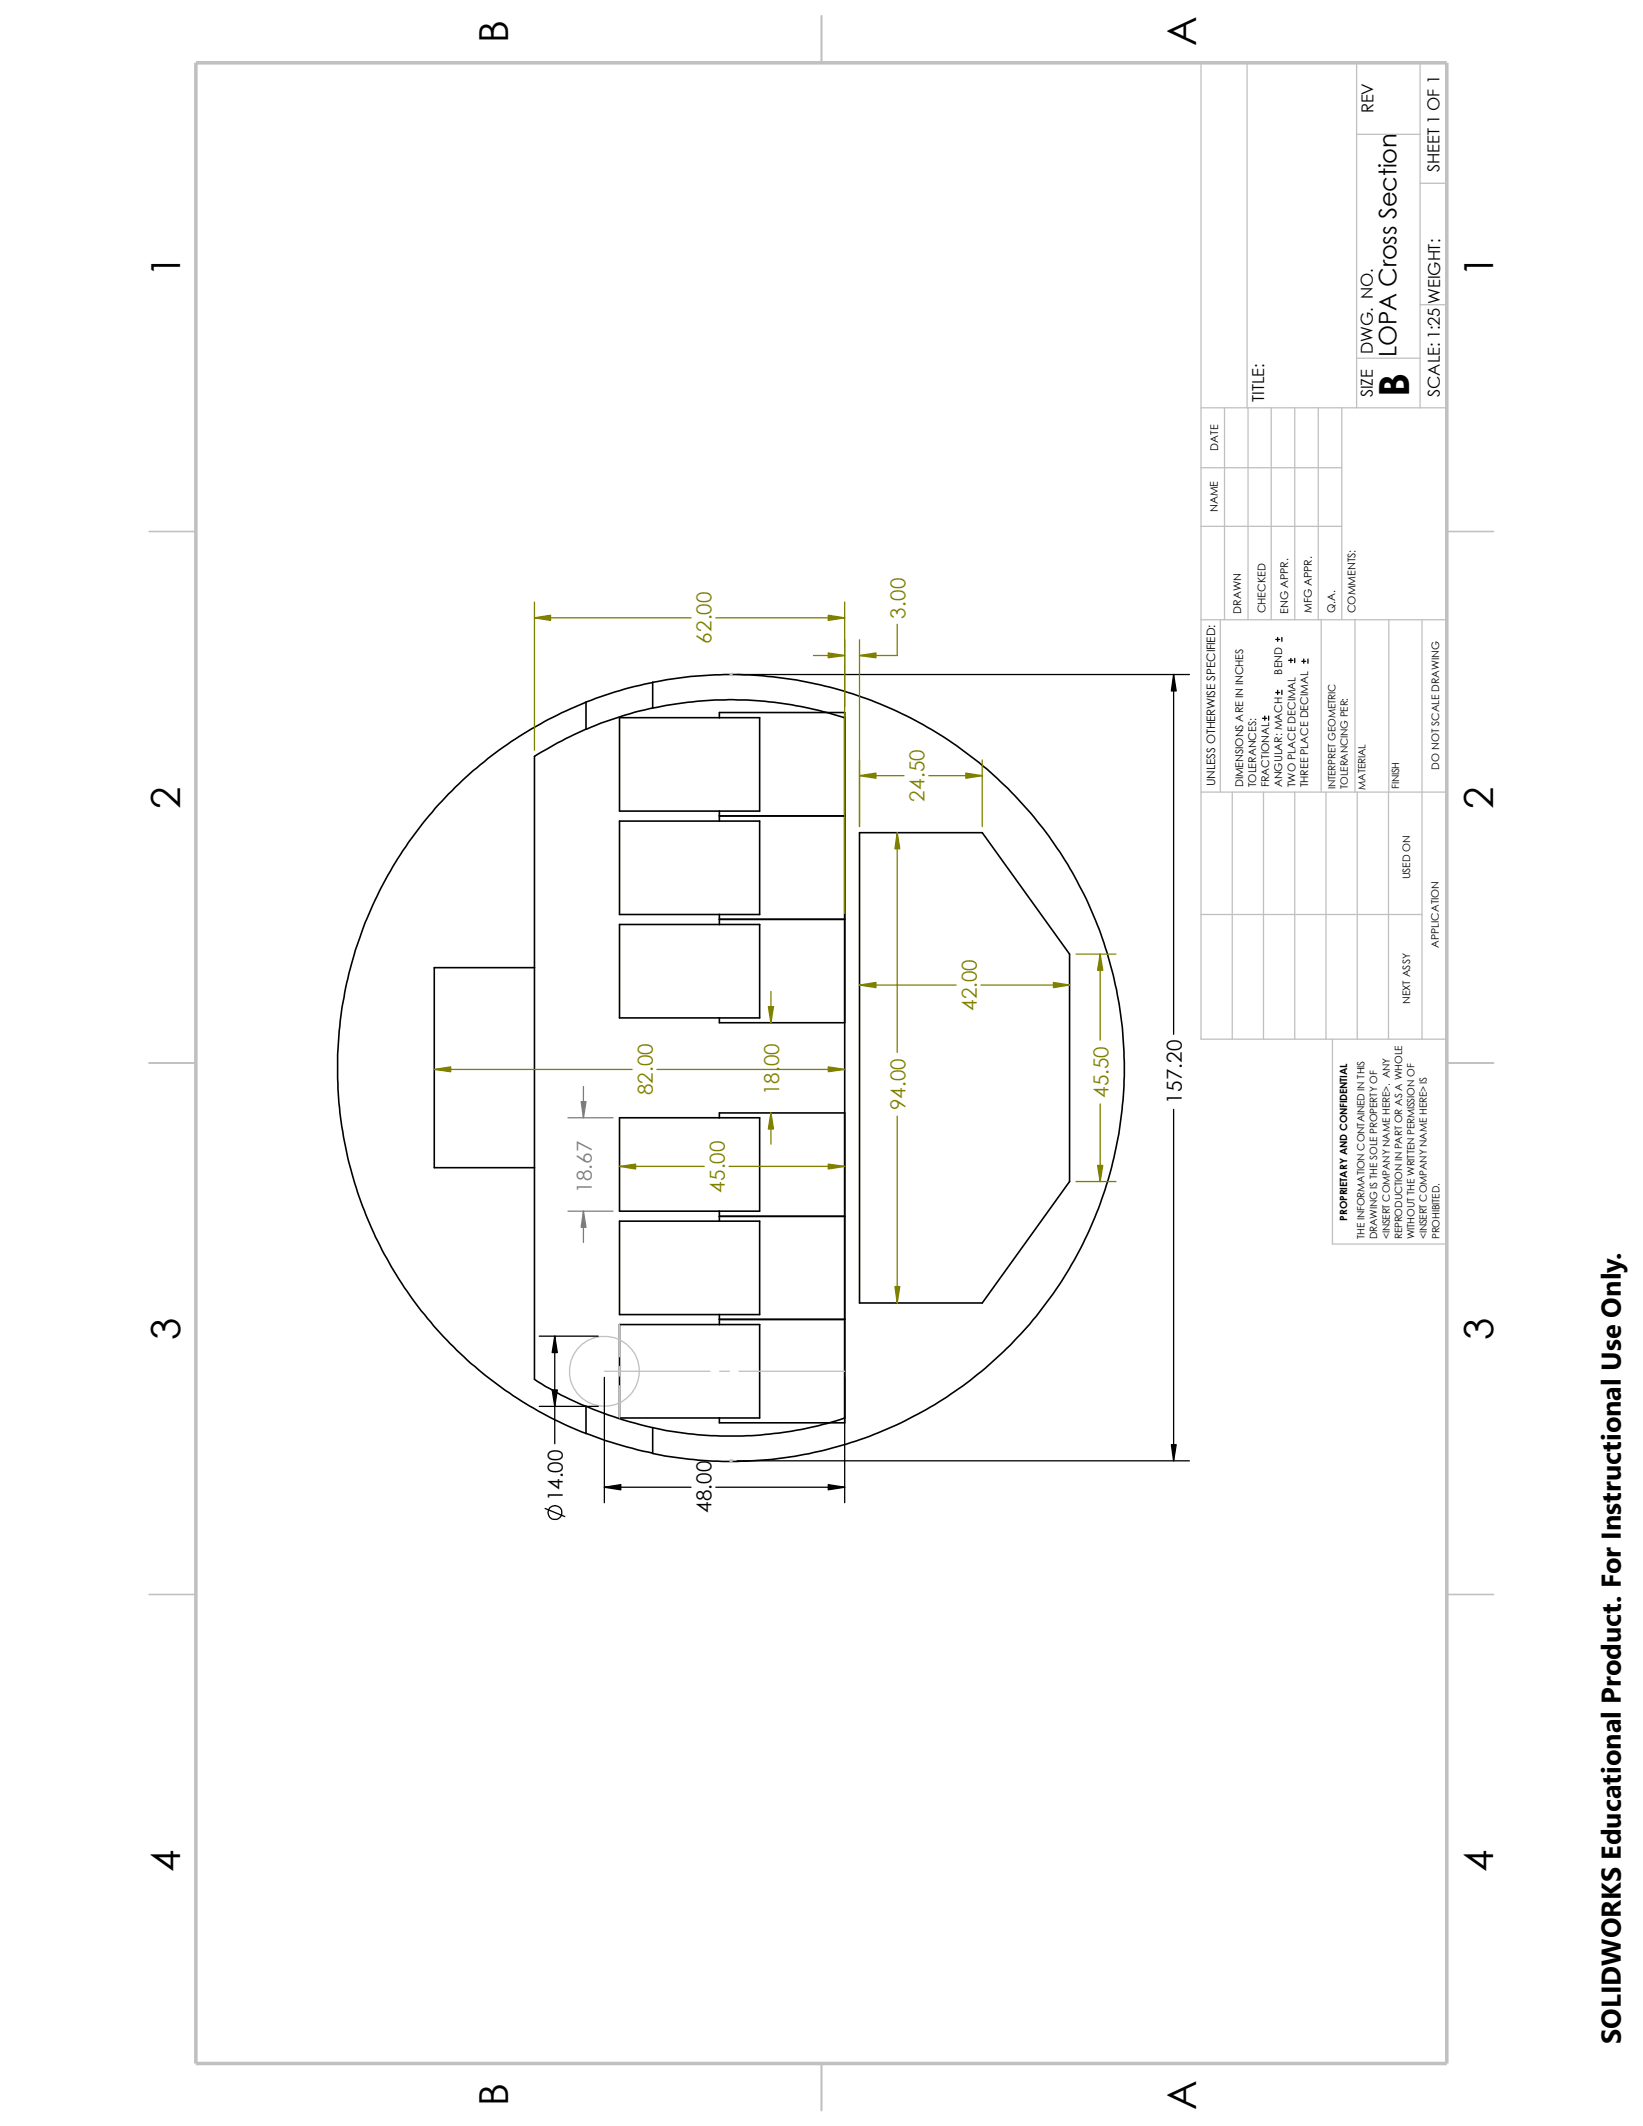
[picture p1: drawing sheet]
<svg xmlns="http://www.w3.org/2000/svg" width="216mm" height="279mm" viewBox="0 0 216 279" stroke-linecap="round" stroke-linejoin="round" font-family="sans-serif">
<g fill="none" stroke="#c0c0c0" stroke-width=".17">
<path d="M157.8 8.3v128.3h32.3M163.9 8.3v45.3M178.3 8.3v45.3M178.3 17.7h8.3M186.6 8.3v45.3M186.6 24.1h3.5M157.8 53.6h32.3M160.9 53.6v27.8M164 53.6v27.8M167 53.6v27.8M170.1 53.6v27.8M173.2 53.6v27.8"/>
<path d="M176.3 53.6v27.8M178.3 47.1h8.3M186.6 40h3.5M157.8 61.5h18.5M157.8 69.2h18.5M95.9 88.6h.3M95.9 88.5l.3 .3M96.1 88.5v.3M96.2 88.5l-.3 .3M157.8 81.4h32.3M160.4 81.4v22.7M173.6 81.4v22.7"/>
<path d="M178.1 81.4v22.7M182.5 81.4v22.7M186.9 81.4v55.2M157.8 104.1h32.3M161.9 104.1v32.5M166 104.1v32.5M170.1 104.1v32.5M174.2 104.1v32.5M178.4 104.1v32.5M182.5 104.1v32.5M157.8 120.2h29.1M175.1 136.6v26.9h15"/>
<path d="M81.4 174.1v4.2M81.4 179.6v1.2M79.4 180.2h13.9M81.4 182.1v4.3M94.6 180.2h1.2M95.9 192h.3M95.9 191.9l.3 .3M96.1 191.8v.3M96.2 191.8l-.3 .3M97.1 180.2h13.9"/>
<circle cx="79.4" cy="180.2" r="4.6"/>
</g>
<path d="M107.9 2.1v6.2M19.6 69.9h6.1M190.1 69.9h6.2M19.6 139.7h6.1M190.1 139.7h6.2M19.6 209.6h6.1M190.1 209.6h6.2M107.9 271.2v6.2" fill="none" stroke="#c0c0c0" stroke-width=".21"/>
<path d="M25.7 8.3h164.4v262.9h-164.4z" fill="none" stroke="#c0c0c0" stroke-width=".47"/>
<g fill="none" stroke="#000" stroke-width=".21">
<path d="M77 92.3a51.7 51.7 0 0 0-32.6 48 51.7 51.7 0 0 0 32.6 48.1M77 95.8l-3.7 1.8-3.1 1.8v27.8M81.4 94.3h18.4v12.3h-18.4zM85.8 89.7l-3.7 .9-3.8 1.2-1.3 .5v3.5l2-.8 1.9-.6a32.4 32.4 0 0 1 4.9-1.4M85.8 93a48.7 48.7 0 0 1 25.2 1.3M85.8 93v-3.3a51.7 51.7 0 0 1 61.9 50.7 51.7 51.7 0 0 1-62 50.6M94.5 94.3v-.7h16.5v93.4h-16.5v-.6M81.4 107.9h18.4v12.3h-18.4zM94.5 106.6v1.3M94.5 107.2h16.5M112.9 109.4h16.2l11.4 16v29.9l-11.4 15.9h-16.2zM70.2 127.2h-13.1v26.3h13.1"/>
<path d="M70.2 127.2v26.3M81.4 121.5h18.4v12.3h-18.4zM94.5 120.2v1.3M94.5 133.8v.6h16.5M94.5 120.8h16.5M70.2 153.5v27.8l1.5 .9 2 1.1 3.3 1.5M81.4 146.9h18.4v12.3h-18.4zM94.5 159.2v1.3M94.5 159.9h16.5M111 146.3h-16.5v.6M81.4 160.5h18.4v12.3h-18.4zM81.4 174.1h18.4v12.3h-18.4z"/>
<path d="M94.5 172.8v1.3M94.5 173.4h16.5M77 184.8l4.4 1.6 4.4 1.2M77 184.8v3.6M85.8 187.6v3.4l-2-.5-2.9-.8-3.9-1.3M111 186.4a47.5 47.5 0 0 1-25.2 1.2"/>
</g>
<g fill="none" stroke="#000" stroke-width=".17">
<path d="M96.9 88.6h59.4M154.2 88.6v47.3M165.9 94.4h.6M166.2 94.1v.6M166.7 94.1v.6M167.6 91h.5M167.6 84h.5M167.9 83.8v.5M167.9 90.7v.6M168.4 83.8v.5M168.4 90.7v.6M169.3 86.8h.6"/>
<path d="M169.6 86.5v.6M170.1 86.5v.6M171.1 86.9h.5M171.3 86.6v.6M171.9 86.6v.6M154.2 145.8v46.2M70.9 175.6h7.7M72.9 175.6v14.1M70.9 184.8h7.7M71.6 198.2l2.6 1.1M79.4 181v16.5M79.4 195.5h11.4"/>
<path d="M94.1 195.5h16.9M96.9 192h59.4M111 181v16.5"/>
<circle cx="72.9" cy="198.8" r=".91"/>
</g>
<path d="M154.2 88.6l.4 2.2h-.7zM72.9 175.6l.3 2.2h-.6zM72.6 182.7h.6l-.3 2.1zM79.4 195.5l2.2-.4v.7zM108.8 195.1l2.2 .4-2.2 .3zM153.9 189.9h.7l-.4 2.1z" fill="#000" stroke="#000" stroke-width=".17"/>
<path d="M74.6 159.2h6M74.6 146.9h6M76.7 142.8v4.1M76.7 159.2v4.1" fill="none" stroke="#808080" stroke-width=".17"/>
<g fill="none" stroke="#808000" stroke-width=".17">
<path d="M70.2 79.1v19.5M111 79.1v40.9M70.2 81.2h20.6M94.1 81.2h16.9M106.9 86.1h4.1M112.9 84.1v24.5M117.9 82v4.1h-5M129.1 99.9v8.7M112.9 101.9h5.9M117.9 109.4v28.9M122 101.9h7.1M101.3 130.3v4.1"/>
<path d="M112.9 129.5h12.7M128.9 129.5h11.6M141.4 125.4h5.2M144.6 125.4v11.3M57.1 140.5h26M81.4 153.3h11.1M86.3 140.5h24.7M95.8 153.3h15.2M101.3 146.3v4.1M117.9 146.7v24.5M141.4 155.3h5.2M144.6 145.1v10.2"/>
</g>
<g fill="#808080" stroke="#808080" stroke-width=".17">
<path d="M76.7 159.2l.3 2.1h-.6z"/>
<path d="M76.4 144.8h.6l-.3 2.1z"/>
</g>
<g fill="#808000" stroke="#808000" stroke-width=".17">
<path d="M117.9 109.4l.3 2.1h-.6z"/>
<path d="M117.6 169.1h.6l-.3 2.1z"/>
<path d="M101 132.3h.6l-.3 2.1z"/>
<path d="M101.3 146.3l.3 2.1h-.6z"/>
<path d="M108.8 80.9l2.2 .3-2.2 .3z"/>
<path d="M70.2 81.2l2.1-.3v.6z"/>
<path d="M57.1 140.5l2.1-.3v.6z"/>
<path d="M108.8 140.2l2.2 .3-2.2 .3z"/>
<path d="M108.8 153l2.2 .3-2.2 .3z"/>
<path d="M81.4 153.3l2.1-.3v.6z"/>
<path d="M144.6 125.4l.3 2.1h-.7z"/>
<path d="M144.2 153.2h.7l-.3 2.1z"/>
<path d="M112.9 101.9l2.2-.3v.7z"/>
<path d="M126.9 101.6l2.2 .3-2.2 .4z"/>
<path d="M112.9 129.5l2.2-.4v.7z"/>
<path d="M138.4 129.1l2.1 .4-2.1 .3z"/>
<path d="M112.9 86.1l2.2-.3v.6z"/>
<path d="M108.8 85.8l2.2 .3-2.2 .3z"/>
</g>
<path d="M209.2 164.5h6.7v104.1h-6.7z" fill="#fff"/>
<text font-size="5.5" x="185.2" y="52.1" transform="rotate(-90 185.2 52.1)">B</text>
<g font-size="5.3">
<text x="66.8" y="5.6" transform="rotate(-90 66.8 5.6)">B</text>
<text x="157.2" y="6.1" transform="rotate(-90 157.2 6.1)">A</text>
<text x="23.7" y="36.4" transform="rotate(-90 23.7 36.4)">1</text>
<text x="196.2" y="36.4" transform="rotate(-90 196.2 36.4)">1</text>
<text x="23.7" y="106.3" transform="rotate(-90 23.7 106.3)">2</text>
<text x="196.2" y="106.3" transform="rotate(-90 196.2 106.3)">2</text>
<text x="23.7" y="176.1" transform="rotate(-90 23.7 176.1)">3</text>
<text x="196.2" y="176.1" transform="rotate(-90 196.2 176.1)">3</text>
<text x="23.7" y="246" transform="rotate(-90 23.7 246)">4</text>
<text x="196.2" y="246" transform="rotate(-90 196.2 246)">4</text>
<text x="66.8" y="276.8" transform="rotate(-90 66.8 276.8)">B</text>
<text x="157.2" y="277.2" transform="rotate(-90 157.2 277.2)">A</text>
</g>
<text font-size="3.6" x="213" y="268.6" transform="rotate(-90 213 268.6)">SOLIDWORKS Educational Product. For Instructional Use Only.</text>
<text font-size="3.2" x="183.5" y="46.9" transform="rotate(-90 183.5 46.9)">LOPA Cross Section</text>
<g font-size="2.7" fill="#808000">
<text x="119" y="81.3" transform="rotate(-90 119 81.3)">3.00</text>
<text x="93.5" y="84.6" transform="rotate(-90 93.5 84.6)">62.00</text>
<text x="121.5" y="105.3" transform="rotate(-90 121.5 105.3)">24.50</text>
<text x="128.4" y="132.9" transform="rotate(-90 128.4 132.9)">42.00</text>
<text x="85.8" y="143.9" transform="rotate(-90 85.8 143.9)">82.00</text>
<text x="102.4" y="143.9" transform="rotate(-90 102.4 143.9)">18.00</text>
<text x="119" y="145.9" transform="rotate(-90 119 145.9)">94.00</text>
<text x="145.7" y="144.3" transform="rotate(-90 145.7 144.3)">45.50</text>
<text x="95.2" y="156.7" transform="rotate(-90 95.2 156.7)">45.00</text>
</g>
<g font-size="2.7">
<text x="155.3" y="145" transform="rotate(-90 155.3 145)">157.20</text>
<text x="74" y="197.3" transform="rotate(-90 74 197.3)">14.00</text>
<text x="93.5" y="198.9" transform="rotate(-90 93.5 198.9)">48.00</text>
</g>
<text font-size="2.7" fill="#808080" x="77.8" y="156.8" transform="rotate(-90 77.8 156.8)">18.67</text>
<g font-size="2.2">
<text x="180.5" y="14.9" transform="rotate(-90 180.5 14.9)">REV</text>
<text x="189.1" y="22.6" transform="rotate(-90 189.1 22.6)">SHEET 1 OF 1</text>
<text x="189.2" y="39.9" transform="rotate(-90 189.2 39.9)">WEIGHT:</text>
<text x="180.4" y="46.6" transform="rotate(-90 180.4 46.6)">DWG. NO.</text>
<text x="166.1" y="52.8" transform="rotate(-90 166.1 52.8)">TITLE:</text>
<text x="180.4" y="52.2" transform="rotate(-90 180.4 52.2)">SIZE</text>
<text x="189.2" y="52.2" transform="rotate(-90 189.2 52.2)">SCALE: 1:25</text>
</g>
<text font-size="1.5" x="159.7" y="103.3" transform="rotate(-90 159.7 103.3)">UNLESS OTHERWISE SPECIFIED:</text>
<g font-size="1.4">
<text x="160.1" y="59.2" transform="rotate(-90 160.1 59.2)">DATE</text>
<text x="160" y="67.3" transform="rotate(-90 160 67.3)">NAME</text>
<text x="163.1" y="80.6" transform="rotate(-90 163.1 80.6)">DRAWN</text>
<text x="166.3" y="80.6" transform="rotate(-90 166.3 80.6)">CHECKED</text>
<text x="169.3" y="80.6" transform="rotate(-90 169.3 80.6)">ENG APPR.</text>
<text x="172.4" y="80.6" transform="rotate(-90 172.4 80.6)">MFG APPR.</text>
<text x="175.4" y="80.6" transform="rotate(-90 175.4 80.6)">Q.A.</text>
<text x="178.1" y="80.6" transform="rotate(-90 178.1 80.6)">COMMENTS:</text>
<text x="168.5" y="88.7" transform="rotate(-90 168.5 88.7)">BEND</text>
<text x="189.1" y="101.1" transform="rotate(-90 189.1 101.1)">DO NOT SCALE DRAWING</text>
<text x="163.4" y="103.5" transform="rotate(-90 163.4 103.5)">DIMENSIONS ARE IN INCHES</text>
<text x="165.1" y="103.5" transform="rotate(-90 165.1 103.5)">TOLERANCES:</text>
<text x="166.8" y="103.5" transform="rotate(-90 166.8 103.5)">FRACTIONAL</text>
<text x="168.5" y="103.5" transform="rotate(-90 168.5 103.5)">ANGULAR: MACH</text>
<text x="170.2" y="103.5" transform="rotate(-90 170.2 103.5)">TWO PLACE DECIMAL</text>
<text x="171.9" y="103.5" transform="rotate(-90 171.9 103.5)">THREE PLACE DECIMAL</text>
<text x="185.3" y="115.6" transform="rotate(-90 185.3 115.6)">USED ON</text>
<text x="189.1" y="124.5" transform="rotate(-90 189.1 124.5)">APPLICATION</text>
<text x="185.3" y="131.9" transform="rotate(-90 185.3 131.9)">NEXT ASSY</text>
</g>
<g font-size="1.3">
<text x="175.5" y="103.7" transform="rotate(-90 175.5 103.7)">INTERPRET GEOMETRIC</text>
<text x="177.1" y="103.7" transform="rotate(-90 177.1 103.7)">TOLERANCING PER:</text>
<text x="179.5" y="103.8" transform="rotate(-90 179.5 103.8)">MATERIAL</text>
<text x="183.9" y="103.7" transform="rotate(-90 183.9 103.7)">FINISH</text>
<text x="177" y="160.4" transform="rotate(-90 177 160.4)">PROPRIETARY AND CONFIDENTIAL</text>
<text x="179.3" y="162.9" transform="rotate(-90 179.3 162.9)">THE INFORMATION CONTAINED IN THIS</text>
<text x="181" y="162.9" transform="rotate(-90 181 162.9)">DRAWING IS THE SOLE PROPERTY OF</text>
<text x="182.6" y="162.9" transform="rotate(-90 182.6 162.9)">&lt;INSERT COMPANY NAME HERE&gt;. ANY</text>
<text x="184.2" y="162.9" transform="rotate(-90 184.2 162.9)">REPRODUCTION IN PART OR AS A WHOLE</text>
<text x="185.9" y="162.9" transform="rotate(-90 185.9 162.9)">WITHOUT THE WRITTEN PERMISSION OF</text>
<text x="187.5" y="162.9" transform="rotate(-90 187.5 162.9)">&lt;INSERT COMPANY NAME HERE&gt; IS</text>
<text x="189.1" y="162.9" transform="rotate(-90 189.1 162.9)">PROHIBITED.</text>
</g>
</svg>
